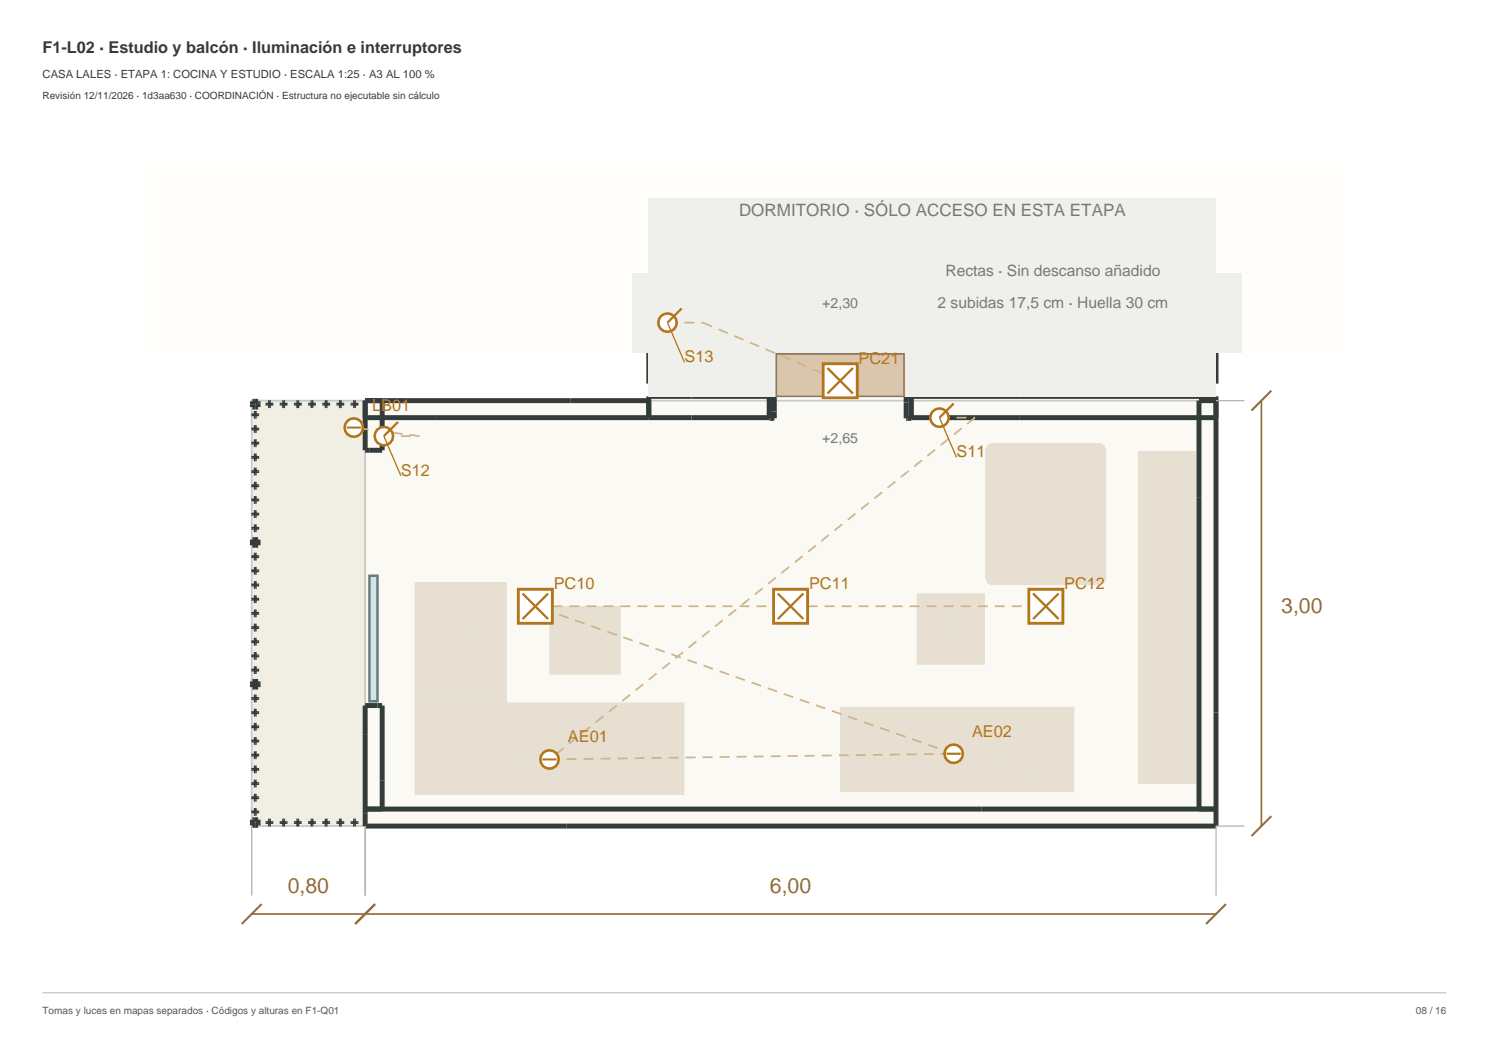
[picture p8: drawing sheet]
<svg xmlns="http://www.w3.org/2000/svg" width="420mm" height="297mm" viewBox="0 0 420 297" stroke-linecap="round" stroke-linejoin="round" font-family="sans-serif">
<path d="M103 113h240v120h-240z" fill-rule="evenodd" fill="#fbf9f3" stroke="#c7c9c3" stroke-width=".48"/>
<path d="M71 113h32v120h-32z" fill-rule="evenodd" fill="#f1eee4" stroke="#c7c9c3" stroke-width=".48"/>
<g fill="#e6dfd2">
<path d="M117 224.2l76-26v26z"/>
<path d="M117 198.2h76l-76 26z"/>
<path d="M143 164.2v34h-26z"/>
<path d="M117 164.2h26l-26 34z"/>
<path d="M237 199.4l66 24h-66z"/>
<path d="M237 199.4h66v24z"/>
<path d="M155 190.2l20-19.2v19.2z"/>
<path d="M155 171h20l-20 19.2z"/>
<path d="M258.6 167.4l19.2 20h-19.2z"/>
<path d="M258.6 167.4h19.2v20z"/>
<path d="M138.6 201.8v20h-19.2z"/>
<path d="M119.4 201.8h19.2l-19.2 20z"/>
<path d="M321.2 127.4h16v93.6z"/>
<path d="M321.2 127.4l16 93.6h-16z"/>
<path d="M278.5 125.5l1.3-.5-1.8 1.8z"/>
<path d="M279.8 125h30.4l-32.2 1.8z"/>
<path d="M310.2 125l1.3 .5 .5 1.3z"/>
<path d="M278 126.8l32.2-1.8 1.8 1.8z"/>
<path d="M278 163.2l1.8 1.8-1.3-.5z"/>
<path d="M278 126.8l34 36.4h-34z"/>
<path d="M278 126.8h34v36.4z"/>
<path d="M278 163.2l32.2 1.8h-30.4z"/>
<path d="M278 163.2h34l-1.8 1.8z"/>
<path d="M312 163.2l-.5 1.3-1.3 .5z"/>
<path d="M278 126.8l1.8-1.8h30.4z"/>
<path d="M279.5 129.9l1.3-.5-1.8 1.8z"/>
<path d="M300.8 129.4l1.3 .5 .5 1.3z"/>
<path d="M280.8 129.4h20l1.8 1.8z"/>
<path d="M280.8 129.4l21.8 1.8h-23.6z"/>
<path d="M279 158.8l1.8 1.8-1.3-.5z"/>
<path d="M279 131.2l23.6 27.6h-23.6z"/>
<path d="M279 131.2h23.6v27.6z"/>
<path d="M279 158.8l21.8 1.8h-20z"/>
<path d="M279 158.8h23.6l-1.8 1.8z"/>
<path d="M302.6 158.8l-.5 1.3-1.3 .5z"/>
<path d="M300.8 160.6l1.8-1.8-.5 1.3z"/>
<path d="M302.5 129.5l1.3-.5-1.8 1.8z"/>
<path d="M302 130.8l1.8-1.8h5.6z"/>
<path d="M309.4 129l1.3 .5 .5 1.3z"/>
<path d="M302 130.8l7.4-1.8 1.8 1.8z"/>
<path d="M302 130.8h9.2l-9.2 28.4z"/>
<path d="M302 159.2l1.8 1.8-1.3-.5z"/>
<path d="M303.8 161l7.4-1.8-1.8 1.8z"/>
<path d="M311.2 130.8v28.4h-9.2z"/>
<path d="M302 159.2h9.2l-7.4 1.8z"/>
<path d="M309.4 161l1.8-1.8-.5 1.3z"/>
<path d="M279.3 125.5l1.1-.5-1.6 1.6z"/>
<path d="M280.4 125l-1.6 3.2v-1.6z"/>
<path d="M278.8 128.2l1.6 1.6-1.1-.5z"/>
<path d="M280.4 125v4.8l-1.6-1.6z"/>
<path d="M309.6 125l1.1 .5 .5 1.1z"/>
<path d="M280.4 125h29.2v4.8z"/>
<path d="M280.4 125l29.2 4.8h-29.2z"/>
<path d="M309.6 125l1.6 1.6v1.6z"/>
<path d="M309.6 125l1.6 3.2-1.6 1.6z"/>
<path d="M309.6 129.8l1.6-1.6-.5 1.1z"/>
<path d="M279.3 160.7l1.1-.5-1.6 1.6z"/>
<path d="M278.8 163.4l1.6 1.6-1.1-.5z"/>
<path d="M278.8 161.8l1.6 3.2-1.6-1.6z"/>
<path d="M278.8 161.8l1.6-1.6v4.8z"/>
<path d="M309.6 160.2l1.1 .5 .5 1.1z"/>
<path d="M280.4 160.2h29.2v4.8z"/>
<path d="M280.4 160.2l29.2 4.8h-29.2z"/>
<path d="M309.6 160.2l1.6 1.6-1.6 3.2z"/>
<path d="M311.2 161.8v1.6l-1.6 1.6z"/>
<path d="M311.2 163.4l-.5 1.1-1.1 .5z"/>
</g>
<g fill="none" stroke="#343c3b" stroke-width="1.4" stroke-linecap="butt">
<path d="M343 47v61.2h-4.8v-61.2M183 82h4.8v26.2h-4.8zM71.2 113.2h1.6v1.6h-1.6zM71.6 116.6h.8v.8h-.8zM75.6 113.6h.8v.8h-.8zM79.6 113.6h.8v.8h-.8zM83.6 113.6h.8v.8h-.8zM87.6 113.6h.8v.8h-.8zM91.6 113.6h.8v.8h-.8zM95.6 113.6h.8v.8h-.8zM99.6 113.6h.8v.8h-.8zM103 117.8h114"/>
<path d="M107.8 113v14h-4.8v-14h80M217 111.8h-34v6M217 111.6h1.4v6.4h-1.4zM255.6 111.6h1.4v6.4h-1.4zM257 111.8h86v121.2h-240v-34h4.8v29.2M257 117.8h86M343 113h-4.8v115.2M71.6 120.6h.8v.8h-.8zM71.6 124.6h.8v.8h-.8zM71.6 128.6h.8v.8h-.8zM71.6 132.6h.8v.8h-.8zM71.6 136.6h.8v.8h-.8z"/>
<path d="M71.2 152.2h1.6v1.6h-1.6zM71.6 140.6h.8v.8h-.8zM71.6 144.6h.8v.8h-.8zM71.6 148.6h.8v.8h-.8zM71.6 152.6h.8v.8h-.8zM71.6 156.6h.8v.8h-.8zM71.6 160.6h.8v.8h-.8zM71.6 164.6h.8v.8h-.8zM71.6 168.6h.8v.8h-.8zM71.6 172.6h.8v.8h-.8zM71.6 176.6h.8v.8h-.8zM71.2 192.2h1.6v1.6h-1.6z"/>
<path d="M71.6 180.6h.8v.8h-.8zM71.6 184.6h.8v.8h-.8zM71.6 188.6h.8v.8h-.8zM71.6 192.6h.8v.8h-.8zM71.6 196.6h.8v.8h-.8zM71.6 200.6h.8v.8h-.8zM71.6 204.6h.8v.8h-.8zM71.6 208.6h.8v.8h-.8zM71.6 212.6h.8v.8h-.8zM71.6 216.6h.8v.8h-.8zM71.2 231.2h1.6v1.6h-1.6zM71.6 228.6h.8v.8h-.8z"/>
<path d="M71.6 220.6h.8v.8h-.8zM71.6 224.6h.8v.8h-.8zM75.6 231.6h.8v.8h-.8zM79.6 231.6h.8v.8h-.8zM83.6 231.6h.8v.8h-.8zM87.6 231.6h.8v.8h-.8zM91.6 231.6h.8v.8h-.8zM95.6 231.6h.8v.8h-.8zM99.6 231.6h.8v.8h-.8zM103 228.2h240"/>
</g>
<path d="M104.2 162.4h2.3v35.4h-2.3z" fill-rule="evenodd" fill="#d1e4e7" stroke="#52818d" stroke-width=".72" stroke-linecap="butt"/>
<path d="M41 47h338v52.6h-338z" fill-rule="evenodd" fill="#fffefb"/>
<path d="M178.2 77.2h172v22.4h-172z" fill-rule="evenodd" fill="#eff0ec"/>
<path d="M183 99.6h160" fill="none" stroke="#b2b7b0" stroke-width=".48"/>
<path d="M183 55.8h160v56h-160z" fill-rule="evenodd" fill="#eff0ec"/>
<path d="M219 99.8h36v12h-36z" fill-rule="evenodd" fill="#d9c6ac" stroke="#8e7759" stroke-width=".48"/>
<path d="M343 113h8M71 233v19.6M103 233v19.6M351 233h-8v19.6" fill="none" stroke="#bdb3a4" stroke-width=".36"/>
<path d="M355.8 113v120M71 257.8h272" fill="none" stroke="#936c40" stroke-width=".48"/>
<path d="M358.6 110.2l-5.6 5.6M358.6 230.2l-5.6 5.6M73.8 255l-5.6 5.6M105.8 255l-5.6 5.6M345.8 255l-5.6 5.6" fill="none" stroke="#936c40" stroke-width=".6"/>
<path d="M188.3 91h10M198.3 91l38.7 16.4M265 117.8h10M275 117.8l-120 96.4M108.3 123h10M118.3 123l-18.5-2.4M151 171h72M223 171h72M155 214.2l114-1.6M269 212.6l-118-41.6" fill="none" stroke="#cdb587" stroke-width=".48" stroke-dasharray="2.8 2" stroke-linecap="butt"/>
<circle cx="155" cy="214.2" r="2.6" fill="#fff" stroke="#b47518" stroke-width=".72" stroke-linecap="butt"/>
<path d="M153 214.2h4" fill="none" stroke="#b47518" stroke-width=".6"/>
<circle cx="99.8" cy="120.6" r="2.6" fill="#fff" stroke="#b47518" stroke-width=".72" stroke-linecap="butt"/>
<path d="M97.8 120.6h4" fill="none" stroke="#b47518" stroke-width=".6"/>
<circle cx="269" cy="212.6" r="2.6" fill="#fff" stroke="#b47518" stroke-width=".72" stroke-linecap="butt"/>
<path d="M267 212.6h4" fill="none" stroke="#b47518" stroke-width=".6"/>
<path d="M146.2 166.2h9.6v9.6h-9.6z" fill-rule="evenodd" fill="#fff" stroke="#b47518" stroke-width=".8" stroke-linecap="butt"/>
<path d="M147.4 167.4l7.2 7.2M154.6 167.4l-7.2 7.2" fill="none" stroke="#b47518" stroke-width=".64" stroke-linecap="butt"/>
<path d="M218.2 166.2h9.6v9.6h-9.6z" fill-rule="evenodd" fill="#fff" stroke="#b47518" stroke-width=".8" stroke-linecap="butt"/>
<path d="M219.4 167.4l7.2 7.2M226.6 167.4l-7.2 7.2" fill="none" stroke="#b47518" stroke-width=".64" stroke-linecap="butt"/>
<path d="M290.2 166.2h9.6v9.6h-9.6z" fill-rule="evenodd" fill="#fff" stroke="#b47518" stroke-width=".8" stroke-linecap="butt"/>
<path d="M291.4 167.4l7.2 7.2M298.6 167.4l-7.2 7.2" fill="none" stroke="#b47518" stroke-width=".64" stroke-linecap="butt"/>
<path d="M232.2 102.6h9.6v9.6h-9.6z" fill-rule="evenodd" fill="#fff" stroke="#b47518" stroke-width=".8" stroke-linecap="butt"/>
<path d="M233.4 103.8l7.2 7.2M240.6 103.8l-7.2 7.2" fill="none" stroke="#b47518" stroke-width=".64" stroke-linecap="butt"/>
<circle cx="188.3" cy="91" r="2.6" fill="#fff" stroke="#b47518" stroke-width=".72" stroke-linecap="butt"/>
<path d="M192.3 87l-4 4" fill="none" stroke="#b47518" stroke-width=".64" stroke-linecap="butt"/>
<path d="M188.3 91l4.8 11.2" fill="none" stroke="#b47518" stroke-width=".36"/>
<circle cx="265" cy="117.8" r="2.6" fill="#fff" stroke="#b47518" stroke-width=".72" stroke-linecap="butt"/>
<path d="M269 113.8l-4 4" fill="none" stroke="#b47518" stroke-width=".64" stroke-linecap="butt"/>
<path d="M265 117.8l4.8 11.2" fill="none" stroke="#b47518" stroke-width=".36"/>
<circle cx="108.3" cy="123" r="2.6" fill="#fff" stroke="#b47518" stroke-width=".72" stroke-linecap="butt"/>
<path d="M112.3 119l-4 4" fill="none" stroke="#b47518" stroke-width=".64" stroke-linecap="butt"/>
<path d="M108.3 123l4.8 11.2" fill="none" stroke="#b47518" stroke-width=".36"/>
<path d="M12 280h396" fill="none" stroke="#c6c9c0" stroke-width=".35"/>
<g font-size="6" fill="#936c40">
<text x="361.4" y="173">3,00</text>
<text x="81.2" y="251.8">0,80</text>
<text x="217.2" y="251.8">6,00</text>
</g>
<text font-size="4.8" fill="#747c76" x="208.5" y="61">DORMITORIO · SÓLO ACCESO EN ESTA ETAPA</text>
<text font-size="4.6" fill="#343c3b" x="12" y="15">F1-L02 · Estudio y balcón · Iluminación e interruptores</text>
<g font-size="4.6" fill="#b47518">
<text x="193.1" y="102.2">S13</text>
<text x="242.2" y="102.6">PC21</text>
<text x="105" y="115.8">LB01</text>
<text x="269.8" y="129">S11</text>
<text x="113.1" y="134.2">S12</text>
<text x="156.2" y="166.2">PC10</text>
<text x="228.2" y="166.2">PC11</text>
<text x="300.2" y="166.2">PC12</text>
<text x="160.2" y="209.4">AE01</text>
<text x="274.2" y="207.8">AE02</text>
</g>
<g font-size="4.4" fill="#747c76">
<text x="266.7" y="77.8">Rectas · Sin descanso añadido</text>
<text x="264.5" y="87">2 subidas 17,5 cm · Huella 30 cm</text>
</g>
<g font-size="4" fill="#747c76">
<text x="231.9" y="87">+2,30</text>
<text x="231.9" y="125">+2,65</text>
</g>
<text font-size="3.2" fill="#343c3b" x="12" y="22">CASA LALES · ETAPA 1: COCINA Y ESTUDIO · ESCALA 1:25 · A3 AL 100 %</text>
<text font-size="2.8" fill="#343c3b" x="12" y="28">Revisión 12/11/2026 · 1d3aa630 · COORDINACIÓN · Estructura no ejecutable sin cálculo</text>
<g font-size="2.8" fill="#515950">
<text x="12" y="286">Tomas y luces en mapas separados · Códigos y alturas en F1-Q01</text>
<text x="399.4" y="286">08 / 16</text>
</g>
</svg>
